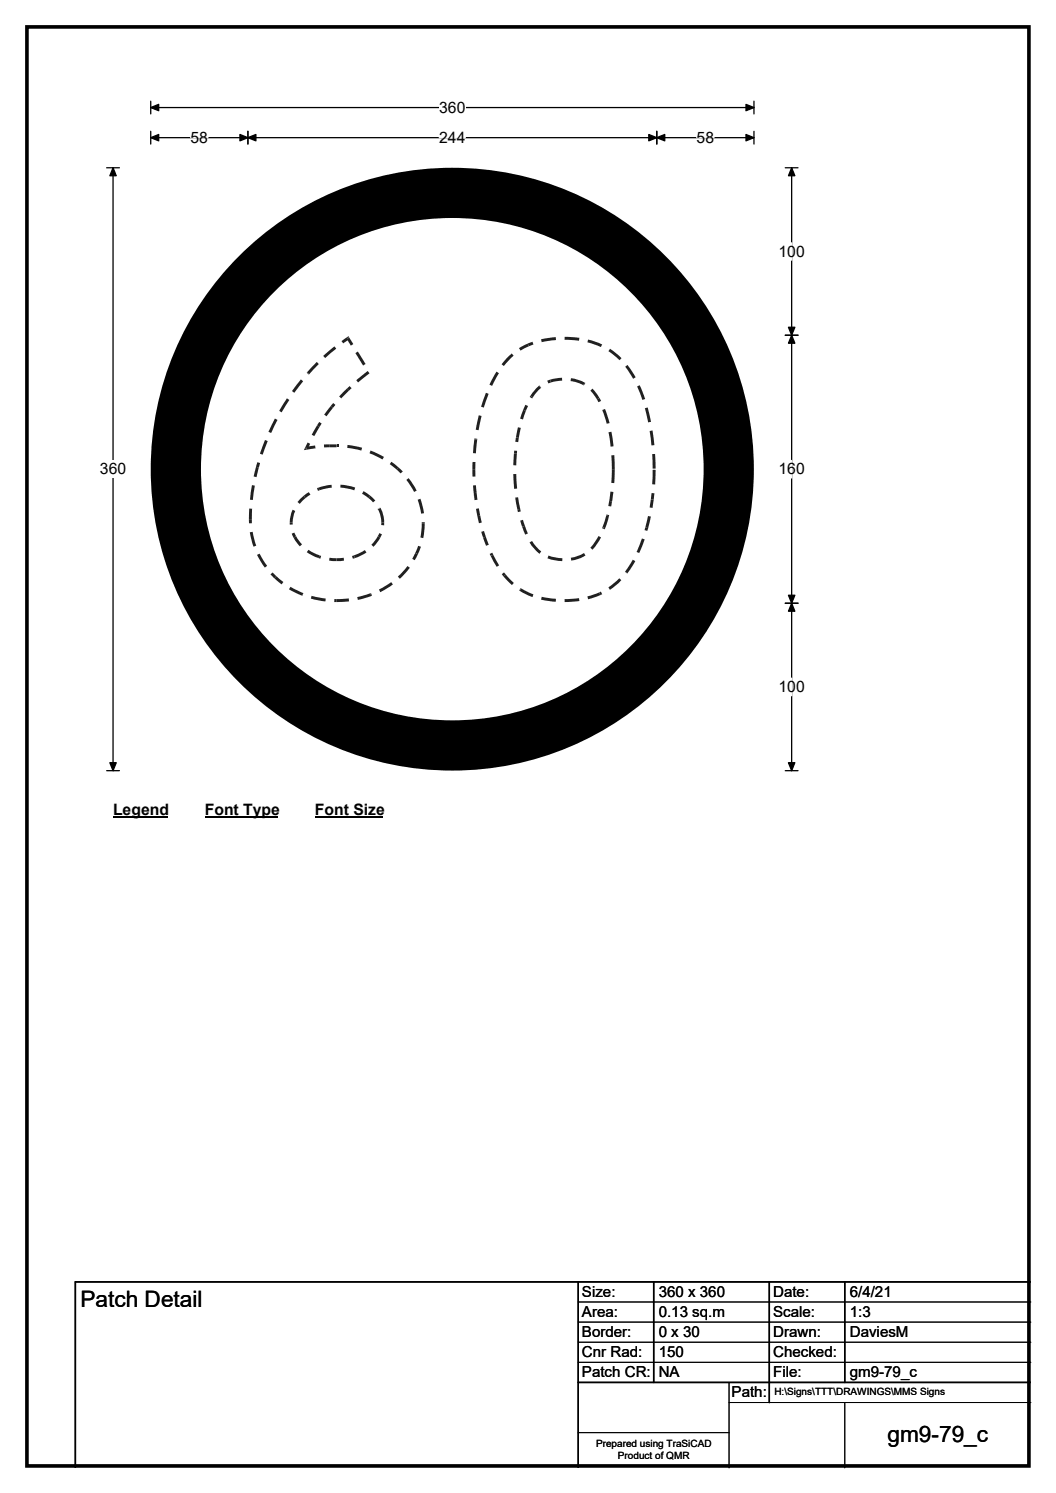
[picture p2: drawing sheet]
<svg xmlns="http://www.w3.org/2000/svg" width="210mm" height="297mm" viewBox="0 0 210 297" stroke-linecap="round" stroke-linejoin="round" font-family="sans-serif">
<path d="M5.4 5.4h199.2v286.3h-199.2z" fill="none" stroke="#000" stroke-width=".72"/>
<path d="M30 21.4h119.9M30 20.1v2.6M149.9 20.1v2.6" fill="none" stroke="#000" stroke-width=".25"/>
<path d="M30 21.4l1.6-.6v1.2zM148.3 20.8l1.6 .6-1.6 .6z" fill="#000" stroke="#000" stroke-width=".25"/>
<path d="M87.3 19.7h5.2v3.5h-5.2z" fill="#fff"/>
<path d="M21.2 33.4h2.5M22.5 33.4v119.9M30 27.4h119.9M30 26.1v2.6M49.3 26.1v2.6M130.6 26.1v2.6M149.9 26.1v2.6M21.2 153.3h2.5" fill="none" stroke="#000" stroke-width=".25"/>
<path d="M22.5 33.4l.6 1.6h-1.3zM30 27.4l1.6-.6v1.2zM49.3 27.4l1.6-.6v1.2zM47.7 26.8l1.6 .6-1.6 .6zM129 26.8l1.6 .6-1.6 .6zM130.6 27.4l1.6-.6v1.2zM148.3 26.8l1.6 .6-1.6 .6zM21.8 151.7h1.3l-.6 1.6z" fill="#000" stroke="#000" stroke-width=".25"/>
<path d="M37.9 27.4h3.5M87.3 27.4h5.2M138.5 27.4h3.5" fill="none" stroke="#fff" stroke-width=".25"/>
<path d="M19.9 91.6h5.2v3.5h-5.2z" fill="#fff"/>
<path d="M156.1 33.4h2.6M157.4 33.4v119.9M156.1 66.7h2.6M156.1 120h2.6M156.1 153.3h2.6" fill="none" stroke="#000" stroke-width=".25"/>
<path d="M157.4 33.4l.7 1.6h-1.3zM157.4 66.7l.7 1.6h-1.3zM156.8 65.1h1.3l-.7 1.6zM156.8 118.4h1.3l-.7 1.6zM157.4 120l.7 1.6h-1.3zM156.8 151.7h1.3l-.7 1.6z" fill="#000" stroke="#000" stroke-width=".25"/>
<path d="M157.4 48.3v3.5M157.4 91.6v3.5M157.4 134.9v3.5" fill="none" stroke="#fff" stroke-width=".25"/>
<path d="M22.5 159.3h10.7v3.5h-10.7z" fill="#fff"/>
<path d="M22.5 162.6h10.7" fill="none" stroke="#000" stroke-width=".32"/>
<path d="M40.7 159.3h14.4v3.5h-14.4z" fill="#fff"/>
<path d="M40.7 162.6h14.4" fill="none" stroke="#000" stroke-width=".32"/>
<path d="M62.6 159.3h13.5v3.5h-13.5z" fill="#fff"/>
<path d="M62.6 162.6h13.5" fill="none" stroke="#000" stroke-width=".32"/>
<circle cx="89.9" cy="93.3" r="60" fill="#fff"/>
<circle cx="89.9" cy="93.3" r="55" fill="none" stroke="#000" stroke-width="10"/>
<g fill="#221f20">
<path d="M83.9 104.1h.6l-.3 3-.6-.2z"/>
<path d="M83.1 108.6l.6 .2-.6 1.5-.5-.3z"/>
<path d="M82.6 110l.5 .3-.6 1.2-.5-.3z"/>
<path d="M81 112.6l.5 .4-2 2.1-.4-.4z"/>
<path d="M75.4 117.3l2.4-1.5 .3 .5-2.4 1.5z"/>
<path d="M73.6 118h.2l.2 .5-.2 .1z"/>
<path d="M71 118.8l2.6-.8 .2 .6-2.6 .8z"/>
<path d="M67 119.2l2.3-.1 .1 .5-2.4 .2z"/>
<path d="M66.5 119.2h.5v.6h-.5z"/>
<path d="M62 118.5l2.8 .6-.1 .6-2.9-.6z"/>
<path d="M60.3 118l-.2 .5z"/>
<path d="M57.8 116.8l2.5 1.2-.2 .5-2.6-1.3z"/>
<path d="M54.9 114.6l1.4 1.2-.3 .5-1.4-1.2z"/>
<path d="M53.8 114.3l.4-.4 .7 .7-.3 .5z"/>
<path d="M51.1 110.4l.5-.2 1.5 2.3-.4 .4z"/>
<path d="M49.7 105.9l.5-.1 .7 2.7-.5 .3z"/>
<path d="M49.5 103.4h.6v.7h-.6z"/>
<path d="M49.6 101.2h.5v2.2h-.6z"/>
<path d="M50.1 96.5l.6 .1-.4 2.9-.6-.1z"/>
<path d="M50.9 92.9l.6 .1-.5 1.9-.6-.1z"/>
<path d="M51.2 92l.5 .1-.2 .9-.6-.1z"/>
<path d="M52.7 87.5l.5 .3-1 2.7-.5-.2z"/>
<path d="M54.7 83.3l.5 .2-1.3 2.6-.5-.2z"/>
<path d="M57 79.2l.5 .4-1.5 2.4-.5-.3z"/>
<path d="M59.8 75.5l.5 .4-1.8 2.2-.4-.3z"/>
<path d="M61 74.1l.5 .4-.5-.4z"/>
<path d="M62.9 72.1l.1-.1 .4 .4-1.9 2.1-.5-.4z"/>
<path d="M64.3 70.8l2.2-1.9 .4 .5-2.2 1.8z"/>
<path d="M67.9 67.9l1.1-.8 .4 .1-.4 .3h.4l-1.2 .8z"/>
<path d="M69 67.1l.3-.2 .1 .3z"/>
<path d="M69 67.5l.4-.3 .9 1.3-.5 .3z"/>
<path d="M70.7 70.3l.5-.4 1.5 2.5-.5 .3z"/>
<path d="M70.8 75.6l2.3-1.8 .4 .5-2.3 1.8z"/>
<path d="M69 77.3l.5-.5 .4 .4-.5 .5z"/>
<path d="M68.3 77.9l.7-.6 .4 .4-1.5 1.6-.5-.4z"/>
<path d="M66.3 80.2l.4 .4-.5 .6-.5-.4z"/>
<path d="M65.7 80.8l.5 .4-1.3 1.6-.4-.3z"/>
<path d="M63.5 83.9l.5 .4-.5 .6-.4-.3z"/>
<path d="M63.1 84.6l.4 .3-1 1.9-.5-.3z"/>
<path d="M61.2 88l.5 .3-.5 1-.3-.4 .1 .6-.3-.5z"/>
<path d="M60.7 89l.3 .5-.6 .1z"/>
<path d="M60.9 88.9l1.8-.3v.6l-1.7 .3z"/>
<path d="M64.4 88.4h1.2v.6h-1.1z"/>
<path d="M65.6 88.4h1.4v.6h-1.4z"/>
<path d="M67 88.4h.3v.6h-.3z"/>
<path d="M69.1 88.5l2.9 .6-.2 .5-2.8-.5z"/>
<path d="M73.7 89.6l-.2 .6z"/>
<path d="M73.7 89.6l2.6 1.3-.2 .5-2.6-1.2z"/>
<path d="M77.8 91.9l1.5 1.1-.4 .5-1.4-1.1z"/>
<path d="M79.3 93l.8 .8-.4 .4-.8-.8z"/>
<path d="M80.8 95.5l.5-.4 1.6 2.5-.6 .3z"/>
<path d="M83 99.4l.6-.1 .7 2.8-.6 .1z"/>
<path d="M83.9 103.9h.6v.2h-.6z"/>
<path d="M75.1 101.3l.6-.3a6.2 6.2 0 0 1 .7 3h-.6l-.2-1.6z"/>
<path d="M75.1 101.3l.6-.3z"/>
<path d="M73.6 98.6l1 1-.4 .3-.9-.8z"/>
<path d="M72.3 97.7l1.3 .9-.3 .5-1.3-.9z"/>
<path d="M67.7 96.4l1.5 .2 1.4 .4-.2 .6-2.7-.6z"/>
<path d="M63.4 97l2.5-.5 .1 .5-2.5 .6z"/>
<path d="M63 97.1l.4-.1 .1 .6-.3 .1z"/>
<path d="M60.4 98.6l1-.7 .3 .5-1 .7z"/>
<path d="M59.7 99.3l.7-.7 .3 .5-1.1 1.1-.4-.3z"/>
<path d="M58.2 101.4l.5 .3-.3 .9-.2 1.4h-.6l.2-1.6z"/>
<path d="M57.6 104h.6v.4h-.6z"/>
<path d="M58 106.2l.5-.2 .4 .7-.5 .3z"/>
<path d="M58.4 107l.5-.3 1.1 1.6-.4 .3z"/>
<path d="M61.3 109.4l2.2 1.1-.1 .5-2.4-1.1z"/>
<path d="M63.5 110.5l.4 .1-.2 .6-.3-.2z"/>
<path d="M65.5 111l1.4 .1v.5l-1.5-.1z"/>
<path d="M66.9 111.1l1.4-.1 .1 .5-1.5 .1z"/>
<path d="M70 110.6l.4-.1 .2 .5-.4 .2z"/>
<path d="M70.4 110.5l2.1-1.1 .4 .5-2.3 1.1z"/>
<path d="M75.1 106.7l.5 .3-1.3 1.8-.4-.4z"/>
<path d="M75.4 106.1l.5 .2-.3 .7-.5-.3z"/>
<path d="M75.8 104h.6v.5h-.6z"/>
<path d="M129.8 93.5h.6l-.1 2.9h-.6z"/>
<path d="M129.6 98.1h.5l-.1 1.3h-.6z"/>
<path d="M129.4 99.4h.6l-.2 1.6h-.6z"/>
<path d="M128.9 102.7l.5 .1-.5 2.3-.6-.2z"/>
<path d="M128.3 104.9l.6 .2-.2 .5-.5-.1z"/>
<path d="M127.6 107.1l.6 .2-1.1 2.7-.5-.2z"/>
<path d="M126.6 109.8l.5 .2z"/>
<path d="M125.8 111.4l.5 .2-1.5 2.5-.5-.4z"/>
<path d="M124.3 113.7l.4 .4z"/>
<path d="M121 116.9l2.1-1.9 .4 .4-2.2 1.9z"/>
<path d="M119.1 117.9l.4-.2 .2 .5-.3 .2z"/>
<path d="M116.8 118.7l2.3-.8 .3 .5-2.5 .8z"/>
<path d="M112.3 119.2l2.8-.2 .1 .6-2.9 .2z"/>
<path d="M107.7 118.7l2.9 .4-.1 .6-2.9-.4z"/>
<path d="M103.7 117.1l2.4 1.2-.2 .5-2.6-1.2z"/>
<path d="M103.5 117l.2 .1-.4 .5-.1-.1z"/>
<path d="M100.1 114.7l.5-.4 1.6 1.7-.4 .4z"/>
<path d="M99.8 114.2l.4-.3 .4 .4-.5 .4z"/>
<path d="M97.6 110.6l.5-.2 1.2 2.1-.5 .3z"/>
<path d="M97.3 110.2l.6-.2 .2 .4-.5 .2z"/>
<path d="M96.1 107l.5-.2 .6 1.6-.6 .2z"/>
<path d="M95.7 105.8l.5-.2 .4 1.2-.5 .2z"/>
<path d="M94.9 102.7l.6-.1 .3 1.4-.6 .1z"/>
<path d="M94.6 101.2l.6-.1 .3 1.5-.6 .1z"/>
<path d="M94.2 98.1l.6-.1 .2 1.4-.6 .1z"/>
<path d="M94 96.6l.6-.1 .2 1.5-.6 .1z"/>
<path d="M93.9 93.5h.6l.1 1.3h-.6z"/>
<path d="M94 91.9h.6l-.1 1.6h-.6z"/>
<path d="M94.3 87.4l.6 .1-.3 2.7-.6-.1z"/>
<path d="M94.3 87.2l.6 .1v.2l-.6-.1z"/>
<path d="M95.2 82.6l.6 .2-.6 2.8-.6-.1z"/>
<path d="M96.6 78.1l.6 .3-1 2.7-.5-.2z"/>
<path d="M98.7 73.9l.5 .4-1.3 2.5-.6-.3z"/>
<path d="M100.7 71.3l1-1 .4 .5-1.9 2-.5-.3z"/>
<path d="M103.2 69.3l1.7-.9 .3 .5-1.7 .8z"/>
<path d="M104.9 68.4l1-.4 .2 .5-.9 .4z"/>
<path d="M107.6 67.5l2.9-.4 .1 .5-2.9 .5z"/>
<path d="M112.3 67l2.9 .2-.1 .6-2.8-.2z"/>
<path d="M116.9 67.5l2.8 1-.2 .5-2.7-.9z"/>
<path d="M121.3 69.4l2.3 1.9-.4 .4-2.2-1.8z"/>
<path d="M124.3 73l.5-.4 1.6 2.5-.5 .3z"/>
<path d="M126.7 76.9l.5-.3 1.1 2.8-.6 .2z"/>
<path d="M128.2 81.2l.6-.1 .7 2.8-.6 .1z"/>
<path d="M129.2 85.7l.6-.1 .3 3h-.6z"/>
<path d="M129.7 90.3h.6l.1 2.9h-.6z"/>
<path d="M121.6 90.6h.6v2.9h-.5z"/>
<path d="M121 86l.6-.1 .4 2.9-.6 .1z"/>
<path d="M119.8 81.6l.5-.2 .9 2.8-.5 .1z"/>
<path d="M118.7 79.5l.5-.3 .3 .6-.5 .2z"/>
<path d="M117.4 77.7l.4-.4 1.4 1.9-.5 .3z"/>
<path d="M116.2 76.1l.2 .1-.3 .5-.1-.1z"/>
<path d="M113.5 75.2l1.4 .3 1.3 .6-.2 .5-1.3-.5-1.2-.3z"/>
<path d="M109.4 75.5l2.4-.3v.5l-2.2 .4z"/>
<path d="M108.8 75.8l.6-.3 .2 .6-.5 .2z"/>
<path d="M107.2 76.7l.4 .5z"/>
<path d="M106.8 77.1l.4-.4 .4 .5-.8 .7-.8 1.2-.5-.4z"/>
<path d="M105.5 78.7l.5 .4-.2 .2-.5-.3z"/>
<path d="M104.5 80.5l.5 .3-.4 .9-.6-.2z"/>
<path d="M104 81.5l.6 .2-.6 1.8-.6-.2z"/>
<path d="M103 85l.5 .1-.3 2-.6-.1z"/>
<path d="M102.6 87l.6 .1-.2 .9-.5-.1z"/>
<path d="M102.3 89.6l.5 .1v.6l-.6-.1z"/>
<path d="M102.2 90.2l.6 .1-.1 2.3h-.6z"/>
<path d="M102.1 94.3h.6l.1 2.9-.6 .1z"/>
<path d="M102.4 99l.6-.1 .4 2.3-.5 .2z"/>
<path d="M102.9 101.4l.5-.2 .1 .5-.5 .2z"/>
<path d="M103.4 103.6l.6-.2 .4 1.2-.6 .2z"/>
<path d="M103.8 104.8l.6-.2 .6 1.5-.6 .3z"/>
<path d="M105.3 107.9l.5-.3 .9 1.2 .9 .9-.3 .5-1.1-1.1z"/>
<path d="M109.1 110.5l1 .4 1.7 .2v.5l-1.5-.1-1.4-.4z"/>
<path d="M113.5 111l1.1-.3 1.5-.7 .3 .5a7.3 7.3 0 0 1-2.8 1z"/>
<path d="M119 106.6l.5 .3-.7 1.3-1 1.2-.4-.4 .9-1.1z"/>
<path d="M119.8 104.9l.5 .2-.1 .2-.5-.2z"/>
<path d="M120.5 102.6l.6 .1-.8 2.4-.5-.2z"/>
<path d="M120.6 102.4l.5 .1v.2l-.6-.1z"/>
<path d="M121.1 99.7l.6 .1-.2 1-.6-.1z"/>
<path d="M121.4 97.8l.6 .1-.3 1.9-.6-.1z"/>
<path d="M121.7 93.5h.5l-.1 2.6h-.5z"/>
</g>
<path d="M115 255v37M130 255v20M153 255v24M168 255v20M205 255h-190v37M115 275h90" fill="none" stroke="#000" stroke-width=".3"/>
<path d="M115 259h90M115 263h90M115 267h90M115 271h90M145 279h60M145 275v17M168 279v13M115 285h30" fill="none" stroke="#000" stroke-width=".2"/>
<g font-size="4.5">
<text x="16" y="260.1">Patch Detail</text>
<text x="176.5" y="286.9">gm9-79_c</text>
</g>
<g font-size="3.1">
<text x="87.3" y="22.5">360</text>
<text x="37.9" y="28.4">58</text>
<text x="87.3" y="28.4">244</text>
<text x="138.5" y="28.4">58</text>
<text x="154.8" y="51.1">100</text>
<text x="19.9" y="94.4">360</text>
<text x="154.8" y="94.4">160</text>
<text x="154.8" y="137.7">100</text>
<text x="22.5" y="162.1">Legend</text>
<text x="40.7" y="162.1">Font Type</text>
<text x="62.6" y="162.1">Font Size</text>
</g>
<g font-size="3">
<text x="115.7" y="258">Size:</text>
<text x="131" y="258">360 x 360</text>
<text x="153.7" y="258">Date:</text>
<text x="169" y="258">6/4/21</text>
<text x="115.7" y="262">Area:</text>
<text x="131" y="262">0.13 sq.m</text>
<text x="153.7" y="262">Scale:</text>
<text x="169" y="262">1:3</text>
<text x="115.7" y="266">Border:</text>
<text x="115.7" y="270">Cnr Rad:</text>
<text x="131" y="266">0 x 30</text>
<text x="131" y="270">150</text>
<text x="153.7" y="266">Drawn:</text>
<text x="153.7" y="270">Checked:</text>
<text x="169" y="266">DaviesM</text>
<text x="115.7" y="274">Patch CR:</text>
<text x="131" y="274">NA</text>
<text x="153.7" y="274">File:</text>
<text x="169" y="274">gm9-79_c</text>
<text x="145.5" y="278">Path:</text>
</g>
<g font-size="2">
<text x="154" y="277.6">H:\Signs\TTT\DRAWINGS\MMS Signs</text>
<text x="118.5" y="287.8">Prepared using TraSiCAD</text>
<text x="122.9" y="290.2">Product of QMR</text>
</g>
</svg>
